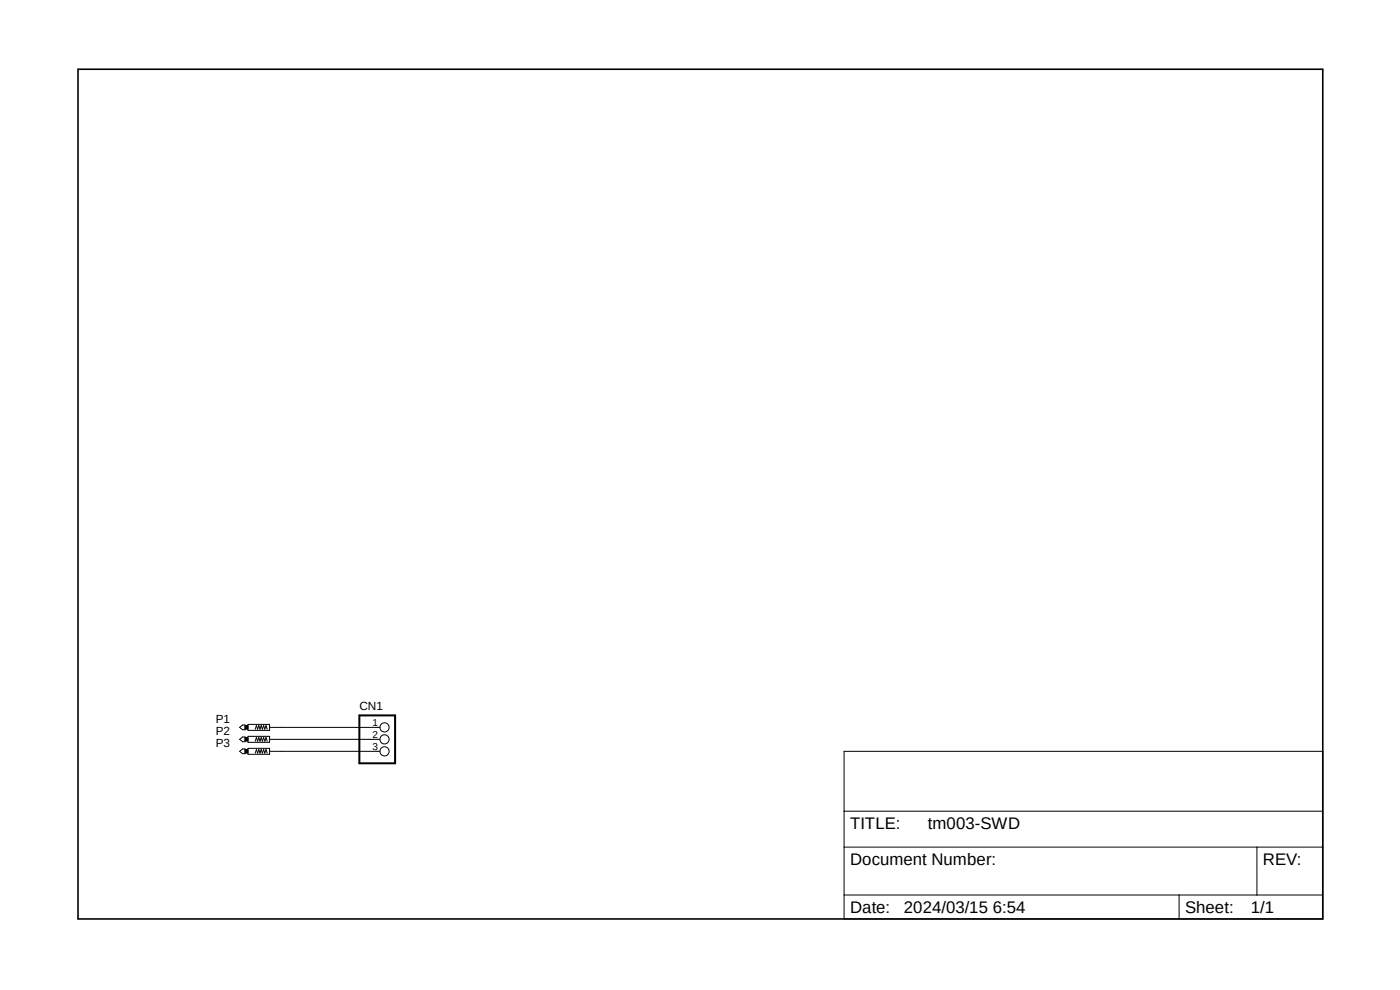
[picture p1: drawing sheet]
<svg xmlns="http://www.w3.org/2000/svg" width="297mm" height="210mm" viewBox="0 0 297 210" stroke-linecap="round" stroke-linejoin="round" font-family="sans-serif">
<path d="M16 14.4l265 181.1M281 14.4l-265 181.1" fill="none" stroke="#fff" stroke-width=".21"/>
<path d="M76.2 151.8h7.6v10.1h-7.6z" fill="none" stroke="#000" stroke-width=".42"/>
<g fill="none" stroke="#000" stroke-width=".21">
<path d="M50.8 154.3l.7-.5h.5v1h-.5zM50.8 156.8l.7-.5h.5v1.1h-.5zM50.8 159.4l.7-.5h.5v1h-.5zM52 153.9h.6v.8h-.6zM52 156.5h.6v.7h-.6zM52 159h.6v.8h-.6zM52.6 153.7h4.6v1.2h-4.6zM52.6 156.2h4.6v1.3h-4.6zM52.6 158.7h4.6v1.3h-4.6zM54.1 154.7l.3-.8 .3 .8 .2-.8 .3 .8 .2-.8 .3 .8 .2-.8 .3 .8 .2-.8 .3 .8M54.1 157.2l.3-.7 .3 .7 .2-.7 .3 .7 .2-.7 .3 .7 .2-.7 .3 .7 .2-.7 .3 .7M54.1 159.8l.3-.8 .3 .8 .2-.8 .3 .8 .2-.8 .3 .8 .2-.8 .3 .8 .2-.8 .3 .8"/>
<path d="M57.2 154.3h23.4M57.2 156.8h23.4M57.2 159.4h23.4M179.1 159.4h101.5v35.5h-101.5zM179.1 179.7h101.5M179.1 172.1h101.5M266.7 179.7v10.2M179.1 189.9h101.5M250.1 189.9v5"/>
<circle cx="81.6" cy="159.4" r=".98"/>
<circle cx="81.6" cy="156.8" r=".98"/>
<circle cx="81.6" cy="154.3" r=".98"/>
</g>
<g fill="#000">
<path d="M52 153.9h.6v.8h-.6z" fill-rule="evenodd"/>
<path d="M52 156.5h.6v.7h-.6z" fill-rule="evenodd"/>
<path d="M52 159h.6v.8h-.6z" fill-rule="evenodd"/>
</g>
<path d="M16.6 14.7h264v180.2h-264z" fill="none" stroke="#000" stroke-width=".34"/>
<g font-size="3.6">
<text x="180.3" y="175.9">TITLE:</text>
<text x="196.9" y="175.9">tm003-SWD</text>
<text x="180.3" y="183.5">Document Number:</text>
<text x="267.9" y="183.5">REV:</text>
<text x="180.3" y="193.7">Date:</text>
<text x="191.8" y="193.7">2024/03/15 6:54</text>
<text x="251.4" y="193.7">Sheet:</text>
<text x="265.4" y="193.7">1/1</text>
</g>
<g font-size="2.5">
<text x="45.8" y="153.3">P1</text>
<text x="45.8" y="155.8">P2</text>
<text x="76.2" y="150.5">CN1</text>
<text x="45.8" y="158.4">P3</text>
</g>
<g font-size="2.1">
<text x="79" y="154">1</text>
<text x="79" y="156.5">2</text>
<text x="79" y="159">3</text>
</g>
</svg>
